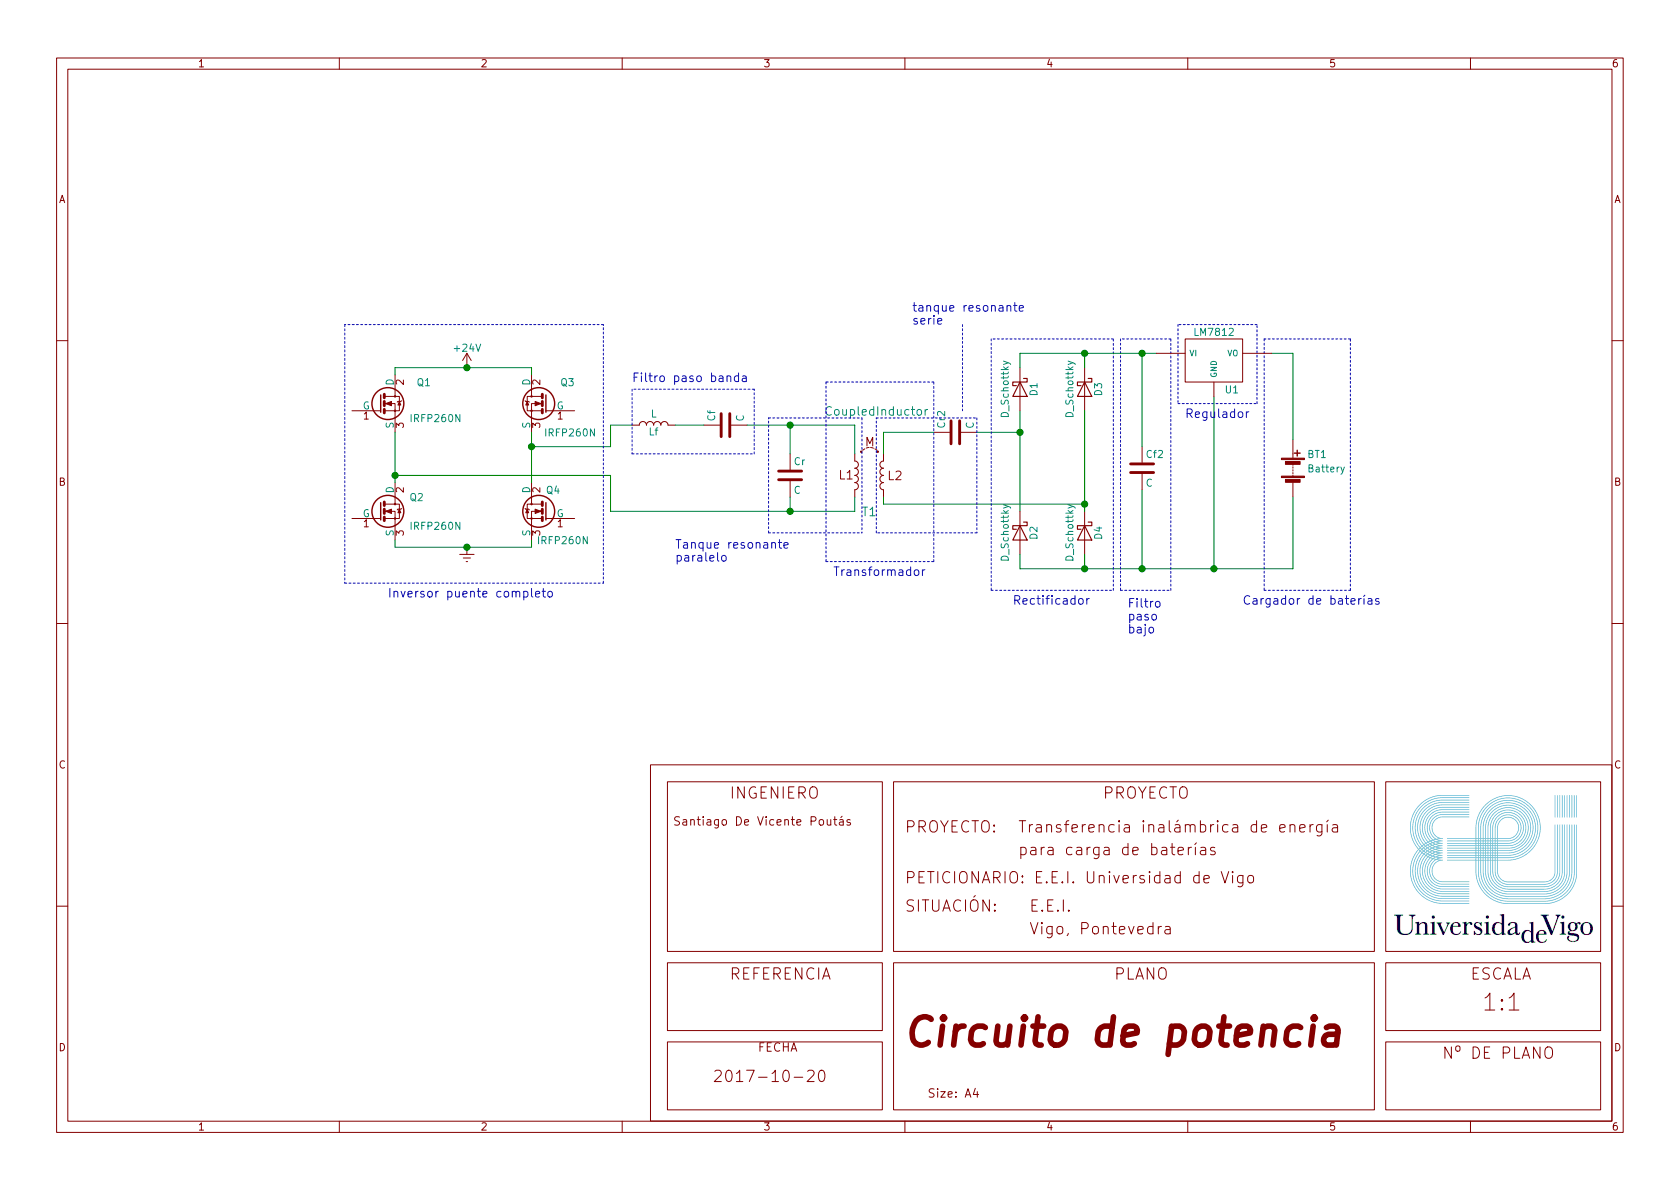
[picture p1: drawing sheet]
EESchema Schematic File Version 2
LIBS:power
LIBS:device
LIBS:transistors
LIBS:conn
LIBS:linear
LIBS:regul
LIBS:74xx
LIBS:cmos4000
LIBS:adc-dac
LIBS:memory
LIBS:xilinx
LIBS:microcontrollers
LIBS:dsp
LIBS:microchip
LIBS:analog_switches
LIBS:motorola
LIBS:texas
LIBS:intel
LIBS:audio
LIBS:interface
LIBS:digital-audio
LIBS:philips
LIBS:display
LIBS:cypress
LIBS:siliconi
LIBS:opto
LIBS:atmel
LIBS:contrib
LIBS:valves
LIBS:coupledinductor
LIBS:power circuit-cache
EELAYER 25 0
EELAYER END
$Descr A4 11693 8268
encoding utf-8
Sheet 1 1
Title "Circuito de potencia"
Date "2017-10-20"
Rev "1"
Comp ""
Comment1 ""
Comment2 ""
Comment3 ""
Comment4 ""
$EndDescr
$Comp
L +24V #PWR1
U 1 1
P 3250 2550
F 0 "#PWR1" H 3250 2400 50  0001 C CNN
F 1 "+24V" H 3250 2690 50  0000 C CNN
F 2 "" H 3250 2550 50  0001 C CNN
F 3 "" H 3250 2550 50  0001 C CNN
	1    3250 2550
	1    0    0    -1  
$EndComp
$Comp
L IRLB8721PBF Q1
U 1 1
P 2650 2800
F 0 "Q1" H 2900 2950 50  0000 L CNN
F 1 "IRFP260N" H 2850 2700 50  0000 L CNN
F 2 "TO_SOT_Packages_THT:TO-220_Vertical" H 2900 2725 50  0001 L CIN
F 3 "" H 2650 2800 50  0001 L CNN
	1    2650 2800
	1    0    0    -1  
$EndComp
$Comp
L IRLB8721PBF Q2
U 1 1
P 2650 3550
F 0 "Q2" H 2850 3650 50  0000 L CNN
F 1 "IRFP260N" H 2850 3450 50  0000 L CNN
F 2 "TO_SOT_Packages_THT:TO-220_Vertical" H 2900 3475 50  0001 L CIN
F 3 "" H 2650 3550 50  0001 L CNN
	1    2650 3550
	1    0    0    -1  
$EndComp
$Comp
L IRLB8721PBF Q3
U 1 1
P 3800 2800
F 0 "Q3" H 3600 2950 50  0000 L CNN
F 1 "IRFP260N" H 3450 2600 50  0000 L CNN
F 2 "TO_SOT_Packages_THT:TO-220_Vertical" H 4050 2725 50  0001 L CIN
F 3 "" H 3800 2800 50  0001 L CNN
	1    3800 2800
	-1   0    0    -1  
$EndComp
$Comp
L IRLB8721PBF Q4
U 1 1
P 3800 3550
F 0 "Q4" H 3700 3700 50  0000 L CNN
F 1 "IRFP260N" H 3500 3350 50  0000 L CNN
F 2 "TO_SOT_Packages_THT:TO-220_Vertical" H 4050 3475 50  0001 L CIN
F 3 "" H 3800 3550 50  0001 L CNN
	1    3800 3550
	-1   0    0    -1  
$EndComp
Wire Wire Line
	2750 2600 2750 2550
Wire Wire Line
	2750 3750 2750 3800
Wire Wire Line
	2750 3000 2750 3350
Wire Wire Line
	3700 2550 3700 2600
Wire Wire Line
	3700 3800 3700 3750
Wire Wire Line
	3700 3000 3700 3350
$Comp
L L Lf
U 1 1
P 4550 2950
F 0 "Lf" V 4500 2950 50  0000 C CNN
F 1 "L" V 4625 2950 50  0000 C CNN
F 2 "" H 4550 2950 50  0001 C CNN
F 3 "" H 4550 2950 50  0001 C CNN
	1    4550 2950
	0    -1   -1   0   
$EndComp
$Comp
L C Cf
U 1 1
P 5050 2950
F 0 "Cf" H 5075 3050 50  0000 L CNN
F 1 "C" H 5075 2850 50  0000 L CNN
F 2 "" H 5088 2800 50  0001 C CNN
F 3 "" H 5050 2950 50  0001 C CNN
	1    5050 2950
	0    -1   -1   0   
$EndComp
$Comp
L C Cr
U 1 1
P 5500 3300
F 0 "Cr" H 5525 3400 50  0000 L CNN
F 1 "C" H 5525 3200 50  0000 L CNN
F 2 "" H 5538 3150 50  0001 C CNN
F 3 "" H 5500 3300 50  0001 C CNN
	1    5500 3300
	1    0    0    -1  
$EndComp
$Comp
L CoupledInductor T1
U 1 1
P 5950 3500
F 0 "T1" H 6050 3450 60  0000 C CNN
F 1 "CoupledInductor" H 6100 4150 60  0000 C CNN
F 2 "" H 5950 3500 60  0001 C CNN
F 3 "" H 5950 3500 60  0001 C CNN
	1    5950 3500
	1    0    0    -1  
$EndComp
Wire Wire Line
	3700 3100 4250 3100
Wire Wire Line
	4250 3100 4250 2950
Wire Wire Line
	4250 2950 4400 2950
Connection ~ 3700 3100
Wire Wire Line
	4700 2950 4900 2950
Wire Wire Line
	5200 2950 5950 2950
Wire Wire Line
	5500 2950 5500 3150
Wire Wire Line
	2750 3300 4250 3300
Wire Wire Line
	4250 3300 4250 3550
Wire Wire Line
	4250 3550 5950 3550
Wire Wire Line
	5500 3550 5500 3450
Connection ~ 2750 3300
Wire Wire Line
	5950 3550 5950 3450
Connection ~ 5500 3550
Wire Wire Line
	5950 2950 5950 3150
Connection ~ 5500 2950
$Comp
L C Cr2
U 1 1
P 6650 3000
F 0 "Cr2" H 6675 3100 50  0000 L CNN
F 1 "C" H 6675 2900 50  0000 L CNN
F 2 "" H 6688 2850 50  0001 C CNN
F 3 "" H 6650 3000 50  0001 C CNN
	1    6650 3000
	0    -1   -1   0   
$EndComp
Wire Wire Line
	6150 3150 6150 3000
Wire Wire Line
	6150 3000 6500 3000
$Comp
L D_Schottky D1
U 1 1
P 7100 2700
F 0 "D1" H 7100 2800 50  0000 C CNN
F 1 "D_Schottky" H 7100 2600 50  0000 C CNN
F 2 "" H 7100 2700 50  0001 C CNN
F 3 "" H 7100 2700 50  0001 C CNN
	1    7100 2700
	0    1    1    0   
$EndComp
$Comp
L D_Schottky D2
U 1 1
P 7100 3700
F 0 "D2" H 7100 3800 50  0000 C CNN
F 1 "D_Schottky" H 7100 3600 50  0000 C CNN
F 2 "" H 7100 3700 50  0001 C CNN
F 3 "" H 7100 3700 50  0001 C CNN
	1    7100 3700
	0    1    1    0   
$EndComp
$Comp
L D_Schottky D3
U 1 1
P 7550 2700
F 0 "D3" H 7550 2800 50  0000 C CNN
F 1 "D_Schottky" H 7550 2600 50  0000 C CNN
F 2 "" H 7550 2700 50  0001 C CNN
F 3 "" H 7550 2700 50  0001 C CNN
	1    7550 2700
	0    1    1    0   
$EndComp
$Comp
L D_Schottky D4
U 1 1
P 7550 3700
F 0 "D4" H 7550 3800 50  0000 C CNN
F 1 "D_Schottky" H 7550 3600 50  0000 C CNN
F 2 "" H 7550 3700 50  0001 C CNN
F 3 "" H 7550 3700 50  0001 C CNN
	1    7550 3700
	0    1    1    0   
$EndComp
$Comp
L C Cf2
U 1 1
P 7950 3250
F 0 "Cf2" H 7975 3350 50  0000 L CNN
F 1 "C" H 7975 3150 50  0000 L CNN
F 2 "" H 7988 3100 50  0001 C CNN
F 3 "" H 7950 3250 50  0001 C CNN
	1    7950 3250
	1    0    0    -1  
$EndComp
Wire Wire Line
	7100 2850 7100 3550
Wire Wire Line
	7550 2850 7550 3550
Wire Wire Line
	7100 2550 7100 2450
Wire Wire Line
	7550 2450 7550 2550
Wire Wire Line
	7100 3850 7100 3950
Wire Wire Line
	7100 3950 9000 3950
Wire Wire Line
	7550 3950 7550 3850
Wire Wire Line
	6800 3000 7100 3000
Connection ~ 7100 3000
Wire Wire Line
	6150 3450 6150 3500
Wire Wire Line
	6150 3500 7550 3500
Connection ~ 7550 3500
Wire Wire Line
	7950 2450 7950 3100
Connection ~ 7550 2450
Wire Wire Line
	7950 3950 7950 3400
Connection ~ 7550 3950
$Comp
L Battery BT1
U 1 1
P 9000 3250
F 0 "BT1" H 9100 3350 50  0000 L CNN
F 1 "Battery" H 9100 3250 50  0000 L CNN
F 2 "" V 9000 3310 50  0001 C CNN
F 3 "" V 9000 3310 50  0001 C CNN
	1    9000 3250
	1    0    0    -1  
$EndComp
Wire Wire Line
	9000 2450 9000 3050
Connection ~ 7950 2450
Wire Wire Line
	9000 3950 9000 3450
Connection ~ 7950 3950
Wire Wire Line
	2750 2550 3700 2550
Connection ~ 3250 2550
$Comp
L Earth #PWR?
U 1 1
P 3250 3800
F 0 "#PWR?" H 3250 3550 50  0001 C CNN
F 1 "Earth" H 3250 3650 50  0001 C CNN
F 2 "" H 3250 3800 50  0001 C CNN
F 3 "" H 3250 3800 50  0001 C CNN
	1    3250 3800
	1    0    0    -1  
$EndComp
Wire Wire Line
	2750 3800 3700 3800
Connection ~ 3250 3800
Wire Notes Line
	4200 4050 4200 2250
Wire Notes Line
	4400 2700 4400 3150
Wire Notes Line
	4400 3150 5250 3150
Wire Notes Line
	5250 3150 5250 2700
Wire Notes Line
	5250 2700 4400 2700
Wire Notes Line
	5350 3700 6000 3700
Wire Notes Line
	5350 3700 5350 2900
Wire Notes Line
	5350 2900 6000 2900
Wire Notes Line
	6000 2900 6000 3700
Wire Notes Line
	6100 2900 6800 2900
Wire Notes Line
	6800 2900 6800 3700
Wire Notes Line
	6800 3700 6100 3700
Wire Notes Line
	6100 3700 6100 2900
Wire Notes Line
	5750 2650 5750 3900
Wire Notes Line
	5750 3900 6500 3900
Wire Notes Line
	6500 3900 6500 2650
Wire Notes Line
	6500 2650 5750 2650
Wire Notes Line
	6900 2350 6900 4100
Wire Notes Line
	6900 4100 7750 4100
Wire Notes Line
	7750 4100 7750 2350
Wire Notes Line
	7750 2350 6900 2350
Wire Notes Line
	7800 2350 7800 4100
Wire Notes Line
	7800 4100 8150 4100
Wire Notes Line
	8150 4100 8150 2350
Wire Notes Line
	8150 2350 7800 2350
Wire Notes Line
	8800 2350 8800 4100
Wire Notes Line
	8800 4100 9400 4100
Wire Notes Line
	9400 4100 9400 2350
Wire Notes Line
	9400 2350 8800 2350
Text Notes 2700 4150 0    60   ~ 0
Inversor puente completo
Text Notes 4400 2650 0    60   ~ 0
Filtro paso banda
Text Notes 4700 3900 0    60   ~ 0
Tanque resonante\nparalelo
Text Notes 5800 4000 0    60   ~ 0
Transformador
Text Notes 6350 2250 0    60   ~ 0
tanque resonante\nserie
Wire Notes Line
	6700 2250 6700 2850
Text Notes 7050 4200 0    60   ~ 0
Rectificador
Text Notes 7850 4400 0    60   ~ 0
Filtro\npaso\nbajo
Text Notes 8650 4200 0    60   ~ 0
Cargador de baterías\n
Wire Wire Line
	8850 2450 9000 2450
Wire Wire Line
	7100 2450 8050 2450
Wire Notes Line
	8200 2250 8200 2800
Wire Notes Line
	8200 2800 8750 2800
Wire Notes Line
	8750 2800 8750 2250
Wire Notes Line
	8750 2250 8200 2250
Wire Wire Line
	8450 2750 8450 3950
Connection ~ 8450 3950
$Comp
L LM7812 U1
U 1 1
P 8450 2500
F 0 "U1" H 8575 2300 50  0000 C CNN
F 1 "LM7812" H 8450 2700 50  0000 C CNN
F 2 "" H 8450 2500 50  0001 C CNN
F 3 "" H 8450 2500 50  0001 C CNN
	1    8450 2500
	1    0    0    -1  
$EndComp
Text Notes 8250 2900 0    60   ~ 0
Regulador
Wire Notes Line
	4200 2250 2400 2250
Wire Notes Line
	2400 2250 2400 4050
Wire Notes Line
	2400 4050 4200 4050
$EndSCHEMATC
